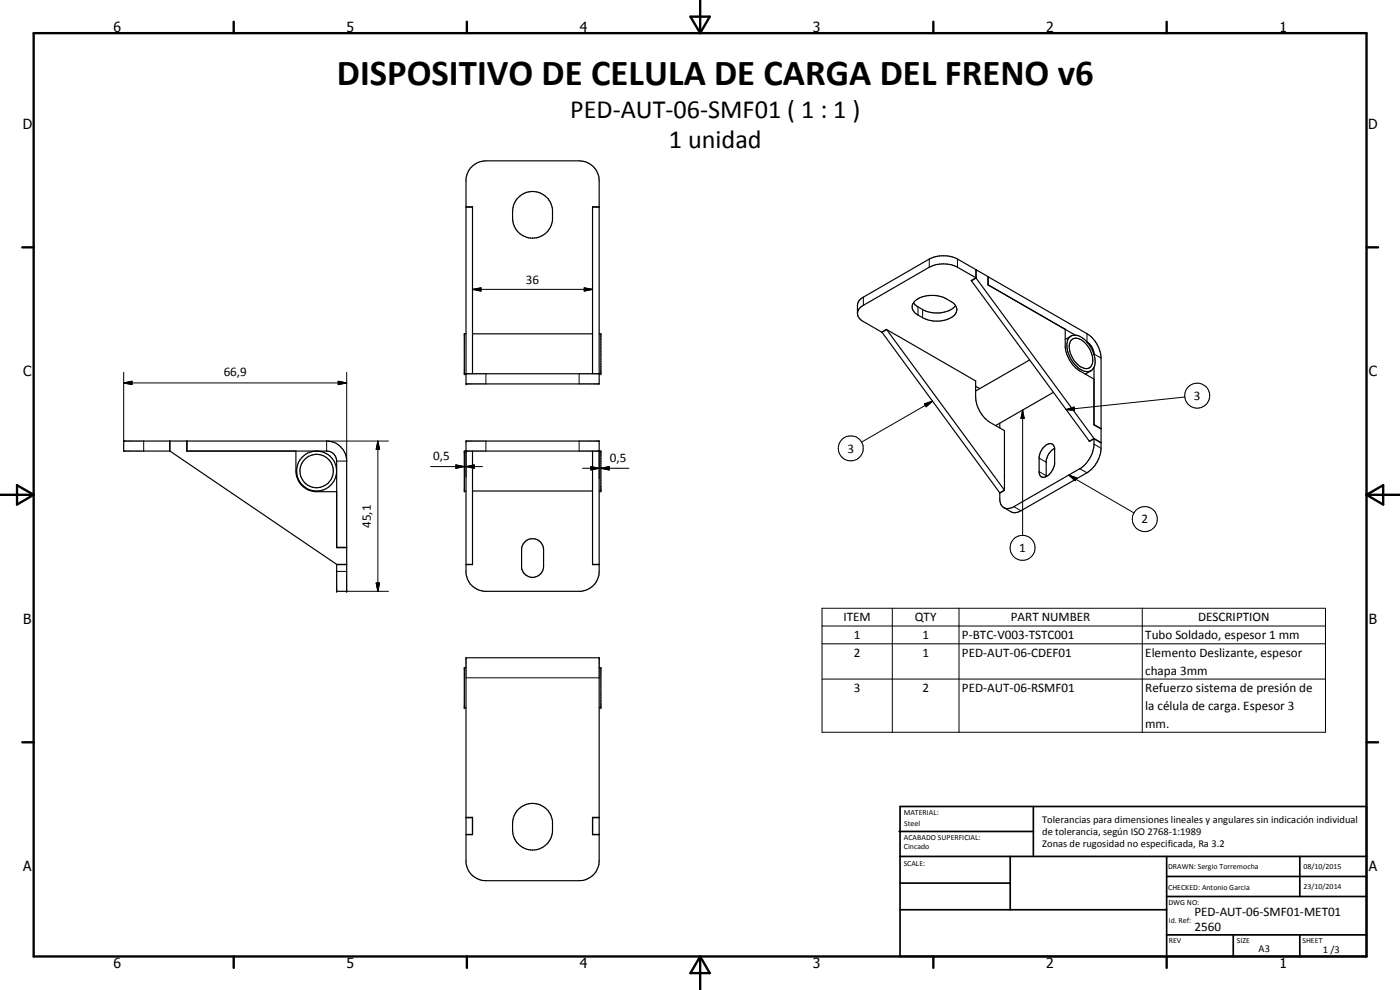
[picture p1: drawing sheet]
<svg xmlns="http://www.w3.org/2000/svg" width="420mm" height="297mm" viewBox="0 0 420 297" stroke-linecap="round" stroke-linejoin="round" font-family="sans-serif">
<g fill="none" stroke="#000" stroke-width=".35">
<path d="M155.2 59.6a6 6 0 0 1 6.4-1.9 6 6 0 0 1 4.2 5.2 8.6 8.6 0 0 1-.7 5.4 6 6 0 0 1-6.7 3 6 6 0 0 1-4.6-5.9l.3-3.7zM141.8 62.1h-1.9v53.1h39.9v-53.1h-2M257.3 94a2.94 2.94 0 0 0 1.8 2.5l5.5 3.2 1.4-.9 3.7 2.2M257.3 94v-2.4a2.95 2.95 0 0 1 1.8-2.4l19.8-11.5a9.5 9.5 0 0 1 8.4 0l9.2 5.3v2.5l23.2 13.3v5.4a9.8 9.8 0 0 0 4.4 7.1l4.2 2.4M264.7 99.7l1.4-.8 35.3 48.2-1.4 .8M264.7 99.6v.1M264.7 99.7l35.3 48.2M274.1 90.8l.3 .3a9.5 9.5 0 0 0 11.5 1.5l.9-.9M274.4 90.5a9.3 9.3 0 0 1 12.3 1.1 2.6 2.6 0 0 1-1.8 3.9 9.3 9.3 0 0 1-10.9-2.4l-.2-1.4zM291.5 84.2l1.4-.8-5.6-3.2a9.5 9.5 0 0 0-8.4 0l-19.8 11.4a2.95 2.95 0 0 0-1.8 2.4M291.5 84.1v.1M291.5 84.2l35.4 48.2"/>
<path d="M292.9 80.9v2.5M292.9 80.9v.1M292.9 83.4l-1.4 .8M292.9 83.4l35.4 48.2M296.5 83.1h.1M296.6 83.1l29.6 17a9.3 9.3 0 0 1 4.2 7.3v21.2M296.6 83.1v2.4l26.1 15.1M139.9 100.2h-.6v11.9h41v-11.9h-.5M141.8 112.1v-50h-1.9v-8.4a6 6 0 0 1 5.9-5.4h28a6 6 0 0 1 6 6v7.8h-2v50M141.8 100.2h36M269.7 100.9l23.1 13.4v4.9a9.8 9.8 0 0 0 4.4 7.6l4.2 2.4v17.9l-1.4 .9 .2 2.9 .3 .7 .8 .7M292.8 115.9l1.2 .7"/>
<path d="M309 108l-16.2 9.3M316.1 117.7l-17.3 10M320.9 101.2a3.3 3.3 0 0 1 4.5 .6 8 8 0 0 1 2.8 8.6 2.76 2.76 0 0 1-4.1 .3 8.7 8.7 0 0 1-3.6-8.8zM321.4 100.8l-1.7 1.1M321.6 102a2.7 2.7 0 0 1 3.8 .7 7.2 7.2 0 0 1 2.3 6.7 2.27 2.27 0 0 1-3.7 .5 7.6 7.6 0 0 1-3-6.6zM326.1 102.5a4.8 4.8 0 0 1 2.2 3.8M327.4 111.3l-1.7 .9M328.3 110.2v17.3l2.1 1.2v4.1M50.9 132.3v3M51 135.3h-13.9v-3h60.9a6.1 6.1 0 0 1 6 6v39.1h-3v-8.1M51 132.3v3M51 135.3l50 34"/>
<path d="M56 132.3v3h42a2.96 2.96 0 0 1 3 3v26h3M56.1 132.3v3M88.8 135.3v6.1a6.2 6.2 0 0 0 6.2 6.1h6M94.6 135.3a6 6 0 0 0-4.8 9.1 6 6 0 0 0 10.2 0 6 6 0 0 0-4.8-9.1M141.8 135.3v34.1h-1.9a8.4 8.4 0 0 0 .4 4.3 6.1 6.1 0 0 0 4.9 3.7h29.2a6 6 0 0 0 5.4-6v-2h-2v-34.1M300 127v1.4M313.3 134.2a1.76 1.76 0 0 1 1.5-1.1 1.76 1.76 0 0 1 1.6 1l.1 5.1a4.4 4.4 0 0 1-3.5 4l-.7-.3-.4-1v-4.8l.4-1.5zM316.5 134.5a4.8 4.8 0 0 0-2.5 3.8v4.7M326.9 132.4h.1M328.3 131.7l-1.4 .7M328.3 131.7l2.1 1.2a9.5 9.5 0 0 1-4.2 9l-19.8 11.3a3.1 3.1 0 0 1-3 .3l-2.1-1.2M328.3 127.4l2.1 1.2"/>
<path d="M328.3 131.7a9.5 9.5 0 0 1-4.2 8.9l-20.2 11.7-1.6 .3-1-.3M328.3 131.6l2.1 1.2M328.3 131.6l-1.4 .8M330.4 128.6v.1M330.4 132.8h.1M139.9 147.3h-.6v-12h41v12h-.5M141.8 147.3h36M300 147.9h.1M101 169.4h3M101 169.3h3M101 164.2h3M141.8 169.3h-1.9v-37h39.9v37h-2"/>
<path d="M157.5 162.6a3.3 3.3 0 0 1 3.6-.7 3.3 3.3 0 0 1 2 3v5a3.3 3.3 0 0 1-3.1 3.3 3.3 3.3 0 0 1-3.5-2.9v-5.8l.5-1.2zM139.9 200.4h-.6v11.9h.6M179.8 200.4h.5v11.9h-.5M139.9 245.2h1.9v5.2h-1.9v8.4a6 6 0 0 0 5.9 5.4h28a6 6 0 0 0 6-6v-7.8h-2v-5.2h2M139.9 245.4h1.9M141.8 250.4h-1.9v-53h39.9v53h-2M155.2 243.2a6 6 0 0 1 6.4-1.9 6 6 0 0 1 4.2 5.2 8.6 8.6 0 0 1-.7 5.4 6 6 0 0 1-6.7 3 6 6 0 0 1-4.6-5.9l.3-3.7zM177.8 245.4h2"/>
<circle cx="95" cy="141.3" r="5"/>
</g>
<g fill="#000">
<circle cx="139.3" cy="112.1" r=".18"/>
<circle cx="139.9" cy="112.1" r=".18"/>
<circle cx="139.9" cy="115.2" r=".18"/>
<circle cx="180.3" cy="112.1" r=".18"/>
<circle cx="139.9" cy="135.3" r=".18"/>
<circle cx="139.9" cy="132.3" r=".18"/>
<circle cx="139.3" cy="147.3" r=".18"/>
<circle cx="180.3" cy="147.3" r=".18"/>
<circle cx="101" cy="177.4" r=".18"/>
<circle cx="104" cy="177.4" r=".18"/>
<circle cx="139.3" cy="212.3" r=".18"/>
<circle cx="180.3" cy="212.3" r=".18"/>
</g>
<g fill="none" stroke="#000" stroke-width=".3">
<path d="M278.9 77.7v2.5M287.3 77.7v2.5M141.8 86.8l2.5-.4v.9zM141.8 86.8h36M175.3 86.4l2.5 .4-2.5 .5zM259.1 89.2v2.4M275.5 92.1v2.4M276.9 92.9v2.4M37.1 114.9l2.5-.5v1zM37.1 114.9h66.9M37.1 111.7v20.6M101.5 114.4l2.5 .5-2.5 .5z"/>
<path d="M104 111.7v26.6h-3M145.8 112.1v3.1M173.8 112.1v3.1M326.2 100.1v2.5M328.3 106.2l2.1 1.2M355.6 119.1l-35.7 3.8M43.1 132.3v3M113.4 132.3l.5 2.5h-1zM113.4 132.3v45.1M116.6 132.3h-18.6v3M129.2 140h15.6M136.8 139.5l2.5 .5-2.5 .5z"/>
<path d="M139.9 140l2.4-.5v1zM139.9 135.3v7.9M145.8 132.3v3M173.8 132.3v3M177.3 140l2.5 .5-2.5 .5zM179.8 135.3v8.4M277.4 121.2l2.5-.8-2 1.6zM279.9 120.4l-21.3 12.2M306.9 123.1l.5 2.5h-1zM306.9 123.1v37.5M311.9 137.5l2.1 1.2M319.9 122.9l2.5-.8 .1 1z"/>
<path d="M328.3 133.3l2.1 1.2M174.8 140.5h14M180.3 140.5l2.5-.5v1zM304.3 152l2.1 1.2M311.9 141.5l2.1 1.2M320.7 142.5l2.5 .9-.5 .8zM320.7 142.5l19.6 11.4M324.1 140.6l2.1 1.3M101 171.4h3M104 177.4h12.6M112.9 174.9h1l-.5 2.5zM246.7 182.5h151.1v37.2h-151.1z"/>
<path d="M246.7 187.8h151.1M246.7 193.2h151.1M267.8 182.5v37.2M287.8 182.5v37.2M342.8 182.5v37.2M139.9 203.4h39.9M246.7 203.8h151.1"/>
<circle cx="359.3" cy="118.7" r="3.8"/>
<circle cx="255.3" cy="134.5" r="3.8"/>
<circle cx="343.6" cy="155.7" r="3.8"/>
<circle cx="306.9" cy="164.4" r="3.8"/>
</g>
<g fill="none" stroke="#000" stroke-width=".71">
<path d="M10.1 9.9h400v277.1h-400zM70.1 6.5v3.4M140.1 6.5v3.4M207.2 5h5.8l-2.9 4.9zM210.1 0v9.9M280.1 6.5v3.4M350.1 6.5v3.4M6.7 74.2h3.4M410.1 74.2h3.5M.1 148.5h10M5.1 145.6l5 2.9-5 2.9zM410.1 148.5h10"/>
<path d="M410.1 148.5l5-2.9v5.8zM6.7 222.7h3.4M410.1 222.7h3.5M70.1 287v3.4M140.1 287v3.4M210.1 287v10M210.1 287l2.9 5h-5.8zM280.1 287v3.4M350.1 287v3.4"/>
</g>
<g fill="none" stroke="#000" stroke-width=".51">
<path d="M269.8 249.5h40.3M270.1 242h140v45h-140zM270.1 257h140M303.2 257v16M310.1 242v15M350.1 257v30M390.1 257v12M270.1 265h33.1M270.1 273h80M350.1 269h60M350.1 263h60M350.1 280.5h60"/>
<path d="M370.1 280.5v6.5M390.1 280.5v6.5"/>
</g>
<g fill="#000">
<path d="M141.8 86.8l2.5-.4v.9zM175.3 86.4l2.5 .4-2.5 .5zM37.1 114.9l2.5-.5v1zM101.5 114.4l2.5 .5-2.5 .5zM113.4 132.3l.5 2.5h-1zM139.9 140l2.4-.5v1zM180.3 140.5l2.5-.5v1zM277.4 121.2l2.5-.8-2 1.6zM306.9 123.1l.5 2.5h-1zM319.9 122.9l2.5-.8 .1 1zM136.8 139.5l2.5 .5-2.5 .5zM177.3 140l2.5 .5-2.5 .5z"/>
<path d="M320.7 142.5l2.5 .9-.5 .8zM112.9 174.9h1l-.5 2.5z"/>
</g>
<text font-size="11" x="101.1" y="25.5">DISPOSITIVO DE CELULA DE CARGA DEL FRENO v6</text>
<g font-size="7.9">
<text x="171.1" y="35.5">PED-AUT-06-SMF01 ( 1 : 1 )</text>
<text x="200.7" y="44.5">1 unidad</text>
</g>
<g font-size="4.2">
<text x="34" y="9.6">6</text>
<text x="104" y="9.6">5</text>
<text x="174" y="9.6">4</text>
<text x="244" y="9.6">3</text>
<text x="314" y="9.6">2</text>
<text x="384" y="9.6">1</text>
<text x="6.8" y="38.7">D</text>
<text x="410.6" y="38.7">D</text>
<text x="7" y="112.9">C</text>
<text x="410.8" y="112.9">C</text>
<text x="7" y="187.1">B</text>
<text x="410.8" y="187.1">B</text>
<text x="7" y="261.4">A</text>
<text x="410.8" y="261.4">A</text>
<text x="34" y="290.4">6</text>
<text x="104" y="290.4">5</text>
<text x="174" y="290.4">4</text>
<text x="244" y="290.4">3</text>
<text x="314" y="290.4">2</text>
<text x="384" y="290.4">1</text>
</g>
<g font-size="3.9">
<text x="157.8" y="85.3">36</text>
<text x="67.1" y="112.8">66,9</text>
<text x="358.3" y="120">3</text>
<text x="130" y="138">0,5</text>
<text x="254.3" y="135.8">3</text>
<text x="183" y="138.5">0,5</text>
<text x="111.3" y="158.4" transform="rotate(-90 111.3 158.4)">45,1</text>
<text x="342.6" y="157">2</text>
<text x="305.9" y="165.7">1</text>
<text x="253.1" y="186.4">ITEM</text>
<text x="256.2" y="191.8">1</text>
<text x="274.6" y="186.4">QTY</text>
<text x="276.8" y="191.8">1</text>
<text x="288.7" y="191.8">P-BTC-V003-TSTC001</text>
<text x="303.3" y="186.4">PART NUMBER</text>
<text x="343.7" y="191.8">Tubo Soldado, espesor 1 mm</text>
<text x="359.6" y="186.4">DESCRIPTION</text>
<text x="256.2" y="197.1">2</text>
<text x="276.8" y="197.1">1</text>
<text x="288.7" y="197.1">PED-AUT-06-CDEF01</text>
<text x="343.7" y="197.1">Elemento Deslizante, espesor</text>
<text x="343.7" y="202.5">chapa 3mm</text>
<text x="256.2" y="207.7">3</text>
<text x="276.8" y="207.7">2</text>
<text x="288.7" y="207.7">PED-AUT-06-RSMF01</text>
<text x="343.7" y="207.8">Refuerzo sistema de presión de</text>
<text x="343.7" y="213.1">la célula de carga. Espesor 3</text>
<text x="343.7" y="218.4">mm.</text>
<text x="358.5" y="275">PED-AUT-06-SMF01-MET01</text>
<text x="358.5" y="279.4">2560</text>
</g>
<g font-size="3.1">
<text x="312.7" y="246.8">Tolerancias para dimensiones lineales y angulares sin indicación individual</text>
<text x="312.7" y="250.4">de tolerancia, según ISO 2768-1:1989</text>
<text x="312.7" y="254">Zonas de rugosidad no especificada, Ra 3.2</text>
<text x="377.7" y="285.6">A3</text>
<text x="397" y="285.9">1 /3</text>
</g>
<g font-size="2.4">
<text x="271.2" y="244.4">MATERIAL:</text>
<text x="271.3" y="252">ACABADO SUPERFICIAL:</text>
<text x="271.4" y="247.9">Steel</text>
<text x="271.3" y="254.6">Cincado</text>
<text x="271.2" y="259.7">SCALE:</text>
<text x="350.6" y="260.8">DRAWN: Sergio Torremocha</text>
<text x="391.2" y="260.6">08/10/2015</text>
<text x="350.6" y="267">CHECKED: Antonio Garcia</text>
<text x="391.2" y="266.7">23/10/2014</text>
<text x="350.6" y="271.4">DWG NO:</text>
<text x="350.8" y="276.9">Id. Ref:</text>
<text x="350.8" y="282.8">REV</text>
<text x="371.2" y="282.9">SIZE</text>
<text x="390.9" y="282.9">SHEET</text>
</g>
</svg>
